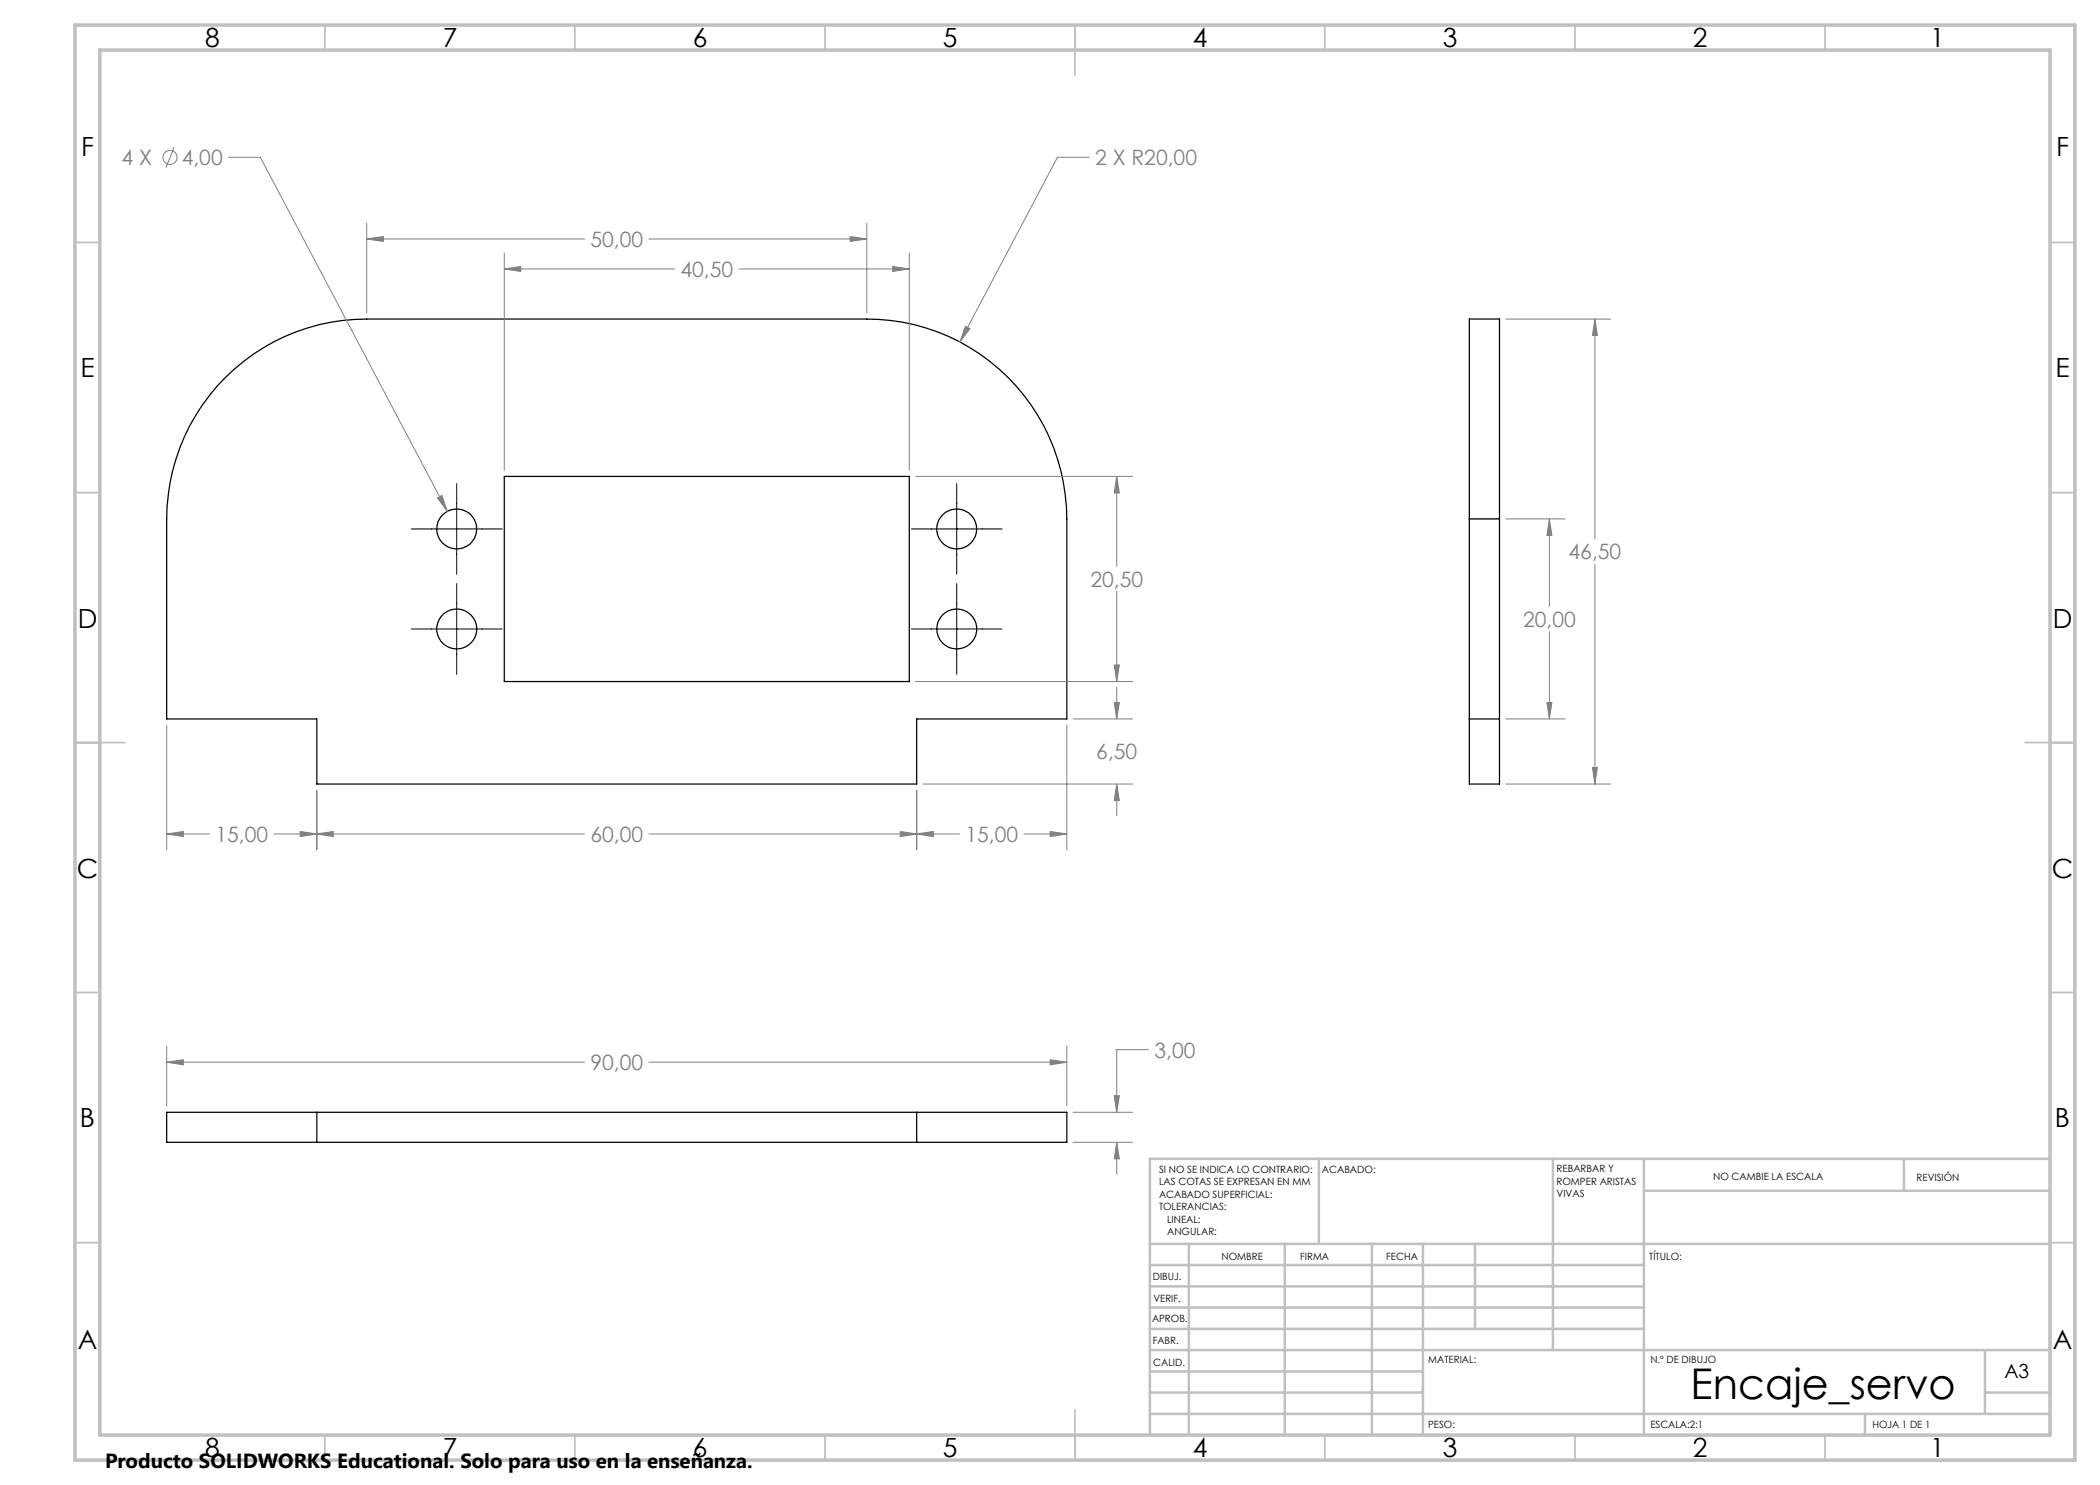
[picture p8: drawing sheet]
<svg xmlns="http://www.w3.org/2000/svg" width="420mm" height="297mm" viewBox="0 0 420 297" stroke-linecap="round" stroke-linejoin="round" font-family="sans-serif">
<g fill="none" stroke="#000" stroke-width=".25">
<path d="M45 75.5a39.8 39.8 0 0 1 28.3-11.7h100.1a40 40 0 0 1 40 40v40h-30.1v13h-119.9v-13h-30.1v-40a40 40 0 0 1 11.7-28.3zM100.9 95.3h81v41h-81zM293.9 103.8v-40h6v40M293.9 103.8v53h6v-53M293.9 103.8h6M293.9 143.8h6M33.3 222.5h180.1v6h-180.1zM63.4 222.5v6M183.3 222.5v6"/>
<circle cx="91.3" cy="105.8" r="4"/>
<circle cx="191.3" cy="105.8" r="4"/>
<circle cx="91.4" cy="125.8" r="4"/>
<circle cx="191.4" cy="125.8" r="4"/>
</g>
<g fill="none" stroke="#808080" stroke-width=".2">
<path d="M34.8 29.5l-1.6 4M45.7 31.5h6.4l37.4 70.8M217.8 31.5h-6.3l-19.5 36.9M73.3 47.8l3.4-.5v1zM73.3 44.6v17.9M73.3 47.8h43.6M100.9 53.8l3.2-.5v1zM100.9 50.6v43.4M100.9 53.8h34M129.8 47.8h43.6M147.8 53.8h34.1M170 47.3l3.4 .5-3.4 .5z"/>
<path d="M173.4 44.6v17.9M178.5 53.3l3.4 .5-3.4 .5zM181.9 50.6v43.4M193.1 65.3l.9 .4-2 2.7zM301.2 63.8h21M319 63.8l.5 3.3h-1zM319 63.8v44M87.5 99.6l.9-.5 1.1 3.2zM183.1 95.3h43.4M223.3 95.3l.6 3.3h-1.1zM223.3 95.3v18M223.3 118.3v18"/>
<path d="M301.2 103.8h11.9M309.9 103.8l.5 3.3h-1zM309.9 103.8v17.5M319 112.8v44M183.1 136.3h43.4M222.8 133h1.1l-.6 3.3zM223.3 137.4v6.4M309.9 126.3v17.5M33.3 145.1v24.9M63.4 158.1v11.9M183.3 158.1v11.9M184.6 156.8h41.9"/>
<path d="M213.4 145.1v24.9M214.6 143.8h11.9M222.8 140.5h1.1l-.6 3.3zM223.3 156.8l.6 3.3h-1.1zM223.3 156.8v6.4M301.2 156.8h21M301.2 143.8h11.9M309.4 140.5h1l-.5 3.3zM318.5 153.5h1l-.5 3.3zM33.3 166.8l3.4-.5v1zM33.3 166.8h8.6M54.8 166.8h62.1"/>
<path d="M60 166.3l3.4 .5-3.4 .5zM63.4 166.8l3.2-.5v1zM129.8 166.8h62.1M180.1 166.3l3.2 .5-3.2 .5zM183.3 166.8l3.4-.5v1zM204.8 166.8h8.6M210 166.3l3.4 .5-3.4 .5zM33.3 212.4l3.4-.5v1.1zM33.3 209.3v11.9M33.3 212.4h83.6M129.8 212.4h83.6M210 211.9l3.4 .5-3.4 .6z"/>
<path d="M213.4 209.3v11.9M222.8 219.1h1.1l-.6 3.4zM229.7 209.9h-6.4v12.6M214.6 222.5h11.9M214.6 228.5h11.9M223.3 228.5l.6 3.3h-1.1zM223.3 228.5v6.3"/>
<circle cx="34" cy="31.5" r="1.41"/>
</g>
<path d="M91.3 96.7v18.2M191.3 96.7v18.2M82.3 105.8h18.1M91.3 116.7v18.2M182.3 105.8h18.1M191.3 116.7v18.2M82.3 125.8h18.1M182.3 125.8h18.1" fill="none" stroke="#000" stroke-width=".2"/>
<g fill="none" stroke="#c0c0c0" stroke-width=".35">
<path d="M65 5v5M115 5v5M165 5v5M215 5v10M265 5v5M315 5v5M365 5v5M15 48.5h5M410 48.5h5M15 98.5h5M410 98.5h5M15 148.5h10"/>
<path d="M405 148.5h10M15 198.5h5M410 198.5h5M15 248.5h5M410 248.5h5M65 287v5M115 287v5M165 287v5M215 282v10M265 287v5M315 287v5M365 287v5"/>
</g>
<g fill="none" stroke="#c0c0c0" stroke-width=".5">
<path d="M263.8 231.8v17M310.6 231.8v38.2M328.8 231.8v55.2M328.8 238.2h81.2M380.8 231.8v6.4M410 231.8h-180v55.2M230 248.8h180M230 257.3h98.8M230 253h98.8M237.8 248.8v38.2M257 248.8v38.2M274.4 248.8v38.2"/>
<path d="M284.6 248.8v38.2M295 248.8v17M230 265.8h98.8M230 261.5h98.8M230 278.5h54.6M230 274.3h54.6M230 270h180M397 278.5h13M397 270v12.8M230 282.8h180M373 282.8v4.2"/>
</g>
<path d="M15 5h400v287h-400zM20 10h390v277h-390z" fill="none" stroke="#c0c0c0" stroke-width=".7"/>
<path d="M193.1 65.3l-1.1 3.1 2-2.7zM178.5 53.3l3.4 .5-3.4 .5zM100.9 53.8l3.2-.5v1zM222.8 133h1.1l-.6 3.3zM223.3 95.3l.6 3.3h-1.1zM87.5 99.6l2 2.7-1.1-3.2zM63.4 166.8l3.2-.5v1zM180.1 166.3l3.2 .5-3.2 .5zM223.3 156.8l.6 3.3h-1.1zM222.8 140.5h1.1l-.6 3.3zM33.3 166.8l3.4-.5v1zM60 166.3l3.4 .5-3.4 .5zM183.3 166.8l3.4-.5v1zM210 166.3l3.4 .5-3.4 .5zM170 47.3l3.4 .5-3.4 .5zM73.3 47.8l3.4-.5v1zM309.4 140.5h1l-.5 3.3zM309.9 103.8l.5 3.3h-1zM319 63.8l.5 3.3h-1zM318.5 153.5h1l-.5 3.3zM33.3 212.4l3.4-.5v1.1zM210 211.9l3.4 .5-3.4 .6zM222.8 219.1h1.1l-.6 3.4zM223.3 228.5l.6 3.3h-1.1z" fill="#808080"/>
<text font-size="8.5" x="338.1" y="279.7">Encaje_servo</text>
<g font-size="5.3">
<text x="41" y="9.5">8</text>
<text x="88.5" y="9.5">7</text>
<text x="138.5" y="9.5">6</text>
<text x="188.5" y="9.5">5</text>
<text x="238.5" y="9.5">4</text>
<text x="288.5" y="9.5">3</text>
<text x="338.5" y="9.5">2</text>
<text x="386" y="9.5">1</text>
<text x="16.2" y="31.2">F</text>
<text x="411.2" y="31.2">F</text>
<text x="16.1" y="75.5">E</text>
<text x="411.1" y="75.5">E</text>
<text x="15.5" y="125.5">D</text>
<text x="410.5" y="125.5">D</text>
<text x="15.4" y="175.5">C</text>
<text x="410.4" y="175.5">C</text>
<text x="16" y="225.5">B</text>
<text x="411" y="225.5">B</text>
<text x="15.5" y="269.7">A</text>
<text x="410.5" y="269.7">A</text>
<text x="41" y="291.5">8</text>
<text x="88.5" y="291.5">7</text>
<text x="138.5" y="291.5">6</text>
<text x="188.5" y="291.5">5</text>
<text x="238.5" y="291.5">4</text>
<text x="288.5" y="291.5">3</text>
<text x="338.5" y="291.5">2</text>
<text x="386" y="291.5">1</text>
</g>
<g font-size="4.2" fill="#808080">
<text x="24.3" y="33">4 X</text>
<text x="36.3" y="33">4,00</text>
<text x="219" y="33">2 X R20,00</text>
<text x="118.1" y="49.4">50,00</text>
<text x="136.1" y="55.4">40,50</text>
<text x="313.7" y="111.9">46,50</text>
<text x="218.1" y="117.4">20,50</text>
<text x="304.6" y="125.4">20,00</text>
<text x="219.3" y="151.9">6,50</text>
<text x="43.1" y="168.4">15,00</text>
<text x="118.1" y="168.4">60,00</text>
<text x="193.1" y="168.4">15,00</text>
<text x="118.1" y="214">90,00</text>
<text x="230.9" y="211.5">3,00</text>
</g>
<text font-size="4.1" x="21" y="293.7">Producto SOLIDWORKS Educational. Solo para uso en la enseñanza.</text>
<text font-size="3.9" x="400.9" y="275.5">A3</text>
<g font-size="2">
<text x="231.8" y="234.6">SI NO SE INDICA LO CONTRARIO:</text>
<text x="231.8" y="237.1">LAS COTAS SE EXPRESAN EN MM</text>
<text x="231.8" y="239.6">ACABADO SUPERFICIAL:</text>
<text x="264.4" y="234.6">ACABADO:</text>
<text x="311.3" y="234.5">REBARBAR Y</text>
<text x="311.3" y="237">ROMPER ARISTAS</text>
<text x="311.3" y="239.5">VIVAS</text>
<text x="342.6" y="236">NO CAMBIE LA ESCALA</text>
<text x="383.3" y="236.2">REVISIÓN</text>
<text x="231.8" y="242.1">TOLERANCIAS:</text>
<text x="233.4" y="244.6">LINEAL:</text>
<text x="233.4" y="247.1">ANGULAR:</text>
<text x="244.3" y="252">NOMBRE</text>
<text x="260" y="251.9">FIRMA</text>
<text x="277.2" y="251.9">FECHA</text>
<text x="329.9" y="251.9">TÍTULO:</text>
<text x="230.6" y="256.1">DIBUJ.</text>
<text x="230.7" y="260.3">VERIF.</text>
<text x="230.4" y="264.4">APROB.</text>
<text x="230.5" y="268.8">FABR.</text>
<text x="230.7" y="273.1">CALID.</text>
<text x="285.6" y="272.5">MATERIAL:</text>
<text x="330.1" y="272.5">N.º DE DIBUJO</text>
<text x="285.6" y="285.5">PESO:</text>
<text x="330.1" y="285.6">ESCALA:2:1</text>
<text x="374.5" y="285.6">HOJA 1 DE 1</text>
</g>
</svg>
